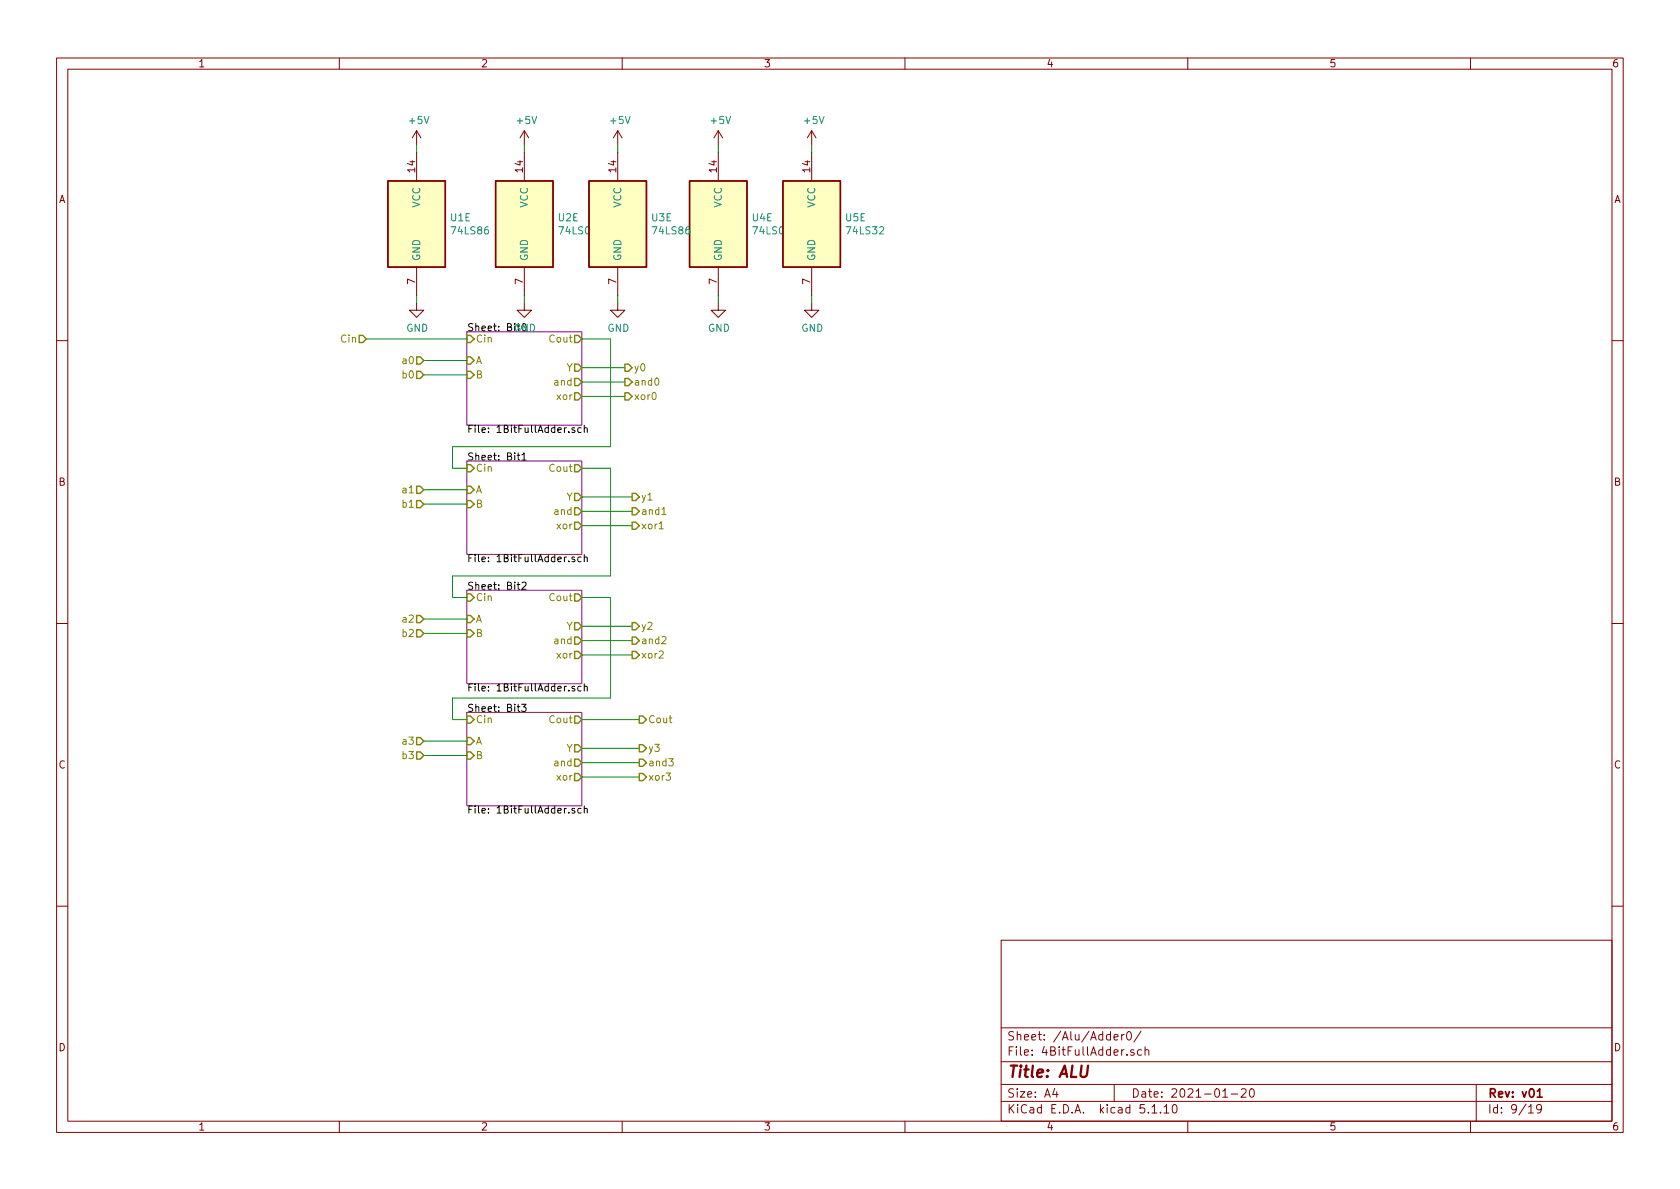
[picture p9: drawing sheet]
<svg xmlns="http://www.w3.org/2000/svg" width="297mm" height="210mm" viewBox="0 0 297 210" stroke-linecap="round" stroke-linejoin="round" font-family="sans-serif">
<g fill="none" stroke="#840000" stroke-width=".18">
<path d="M10 10.3h277v189.9h-277zM12 12.2h273v186.1h-273zM60 10.3v1.9M110 10.3v1.9M160 10.3v1.9M210 10.3v1.9M260 10.3v1.9M73.7 23.1l-.8 1.3M73.7 23.1v2.5M73.7 26.9v5.1M73.7 23.1l.7 1.3M92.7 23.1l-.8 1.3"/>
<path d="M92.7 23.1v2.5M92.7 26.9v5.1M92.7 23.1l.8 1.3M109.2 23.1l-.7 1.3M109.2 23.1v2.5M109.2 26.9v5.1M109.2 23.1l.8 1.3M127 23.1v2.5M127 26.9v5.1M127 23.1l-.8 1.3M127 23.1l.8 1.3M143.5 23.1l-.8 1.3"/>
<path d="M143.5 23.1v2.5M143.5 26.9v5.1M143.5 23.1l.8 1.3M73.7 53.6v1.3h1.2l-1.2 1.2-1.3-1.2h1.3M73.7 47.2v5.1M92.7 53.6v1.3h1.3l-1.3 1.2-1.3-1.2h1.3M92.7 47.2v5.1M109.2 53.6v1.3h1.3l-1.3 1.2-1.3-1.2h1.3M109.2 47.2v5.1M127 53.6v1.3h1.3l-1.3 1.2-1.3-1.2h1.3M127 47.2v5.1M143.5 53.6v1.3h1.3l-1.3 1.2-1.3-1.2h1.3"/>
<path d="M143.5 47.2v5.1M10 60.2h2M285 60.2h2M10 110.3h2M285 110.3h2M10 160.2h2M177 166.3h108v32h-108zM285 160.2h2M60 198.3v1.9M110 198.3v1.9M160 198.3v1.9M177 194.8h108"/>
<path d="M177 191.8h108M177 187.8h108M177 181.8h108M186.5 192.5l-.4 1h1M186.8 193v1M197 183.4l.7-.1-.1-.3-.4-.1-.2 .2 .1 .7h.5M197 191.8v3M198.3 182.9v1M198.8 182.9l-.5 .3M199.3 182.6l.2-.2a.8 .8 0 0 1 .6 .8 .8 .8 0 0 1-.6 .7l-.2-.1-.1-.4zM200.5 185.7a.37 .37 0 0 0-.6 .1l.1 .2 .5 .2 .1 .1-.3 .3-.4-.1M201.8 182.3l-1.3 2"/>
<path d="M201.8 185.7l-.4-.1-.3 .3 .1 .6 .2 .1 .4-.1M202.5 185.7a.37 .37 0 0 1 .6 .1v.8M202.5 185.1v1.5M203.7 195.8l.4-.5v1.5M203.7 196.8h.8M205.2 196.7v.1M205.8 195.8l.4-.5v1.5M205.8 196.8h.9M207.5 195.4l.2-.1a.94 .94 0 0 1 0 1.5h-.1a1 1 0 0 1-.1-1.4zM210 198.3v1.9M216.2 194h.8M217.7 193.5h1.1"/>
<path d="M219.5 192.7l.2-.2h.3l.3 .2v.3v.2l-.9 .8h.9M221.1 192.6l.2-.1a.8 .8 0 0 1 .5 .8 .8 .8 0 0 1-.5 .7 1 1 0 0 1-.2-1.4zM260 198.3v1.9M261 191.8v6.5M270.3 195.8l.4-.5v1.5M270.3 196.8h.8M272.5 196l-.1 .2a.48 .48 0 0 1-.6-.1v-.6a.48 .48 0 0 1 .6-.1l.1 .1a1.19 1.19 0 0 1-.2 1.2l-.5 .1"/>
</g>
<path d="M271.8 193l.4-.5v1.5M271.8 194h.9" fill="none" stroke="#840000" stroke-width=".3"/>
<path d="M82.5 58.7h20.4v16.5h-20.4zM82.5 81.5h20.4v16.5h-20.4zM82.5 104.4h20.4v16.5h-20.4zM82.5 126h20.4v16.5h-20.4z" fill="none" stroke="#840084" stroke-width=".18"/>
<g fill="none" stroke="#000" stroke-width=".18">
<path d="M101.6 75.7l-.3-.1-.2 .2 .1 .2 .4 .1v.3h-.5M102.7 75.7l-.3-.1-.2 .3 .1 .5h.4M103.3 75.8l.2-.2 .3 .1v.8M103.3 75.2v1.3M91.4 80.5h.5M91.6 80.1v1.1l.3 .2M92.3 80.4l.4-.3v1.3M92.3 81.4h.7M101.6 98.5h-.3l-.2 .2 .1 .2 .4 .1v.3h-.5M102.7 98.5h-.3l-.2 .2 .1 .6h.4M103.3 98.6l.2-.1h.3v.8M103.3 98.1v1.2"/>
<path d="M91.4 103.4h.5M91.6 102.9v1.1l.3 .2M92.3 103.1l.5-.2 .2 .4v.2l-.8 .7h.8M91.4 125h.5M91.6 124.5v1.1l.3 .2M92.2 124.5h.8l-.4 .5 .4 .1v.6l-.2 .1-.6-.1M101.6 121.4h-.3l-.2 .1 .1 .2 .4 .1v.3h-.5M102.7 121.4h-.3l-.2 .2 .1 .5h.4M103.3 121.5l.2-.1h.3v.8M103.3 120.9v1.3M101.6 143l-.3-.1-.2 .2 .1 .2 .4 .1v.3h-.5M102.7 143l-.3-.1-.2 .3 .1 .5h.4"/>
<path d="M103.3 143.1l.2-.2 .3 .1v.8M103.3 142.5v1.3"/>
</g>
<g fill="none" stroke="#848400" stroke-width=".25">
<path d="M63.5 59.3h.6l.7 .6-.7 .7h-.6zM82.5 59.3h.7l.6 .6-.6 .7h-.7zM101.6 59.3h.6l.7 .6-.7 .7h-.6zM73.7 65.7h.6l.6 .6-.6 .6h-.6zM73.7 63.1h.6l.6 .6-.6 .7h-.6zM82.5 63.1h.7l.6 .6-.6 .7h-.7zM82.5 65.7h.7l.6 .6-.6 .6h-.7zM101.6 64.4h.6l.7 .6-.7 .7h-.6zM101.6 66.9h.6l.7 .7-.7 .6h-.6zM101.6 69.5h.6l.7 .6-.7 .6h-.6zM110.5 69.5h.6l.7 .6-.7 .6h-.6zM110.5 66.9h.6l.7 .7-.7 .6h-.6z"/>
<path d="M110.5 64.4h.6l.7 .6-.7 .7h-.6zM73.7 88.5h.6l.6 .6-.6 .7h-.6zM73.7 86h.6l.6 .6-.6 .6h-.6zM82.5 82.2h.7l.6 .6-.6 .6h-.7zM82.5 86h.7l.6 .6-.6 .6h-.7zM82.5 88.5h.7l.6 .6-.6 .7h-.7zM101.6 87.2h.6l.7 .7-.7 .6h-.6zM101.6 82.2h.6l.7 .6-.7 .6h-.6zM101.6 89.8h.6l.7 .6-.7 .7h-.6zM101.6 92.3h.6l.7 .7-.7 .6h-.6zM111.8 92.3h.6l.6 .7-.6 .6h-.6zM111.8 89.8h.6l.6 .6-.6 .7h-.6z"/>
<path d="M111.8 87.2h.6l.6 .7-.6 .6h-.6zM73.7 111.4h.6l.6 .6-.6 .6h-.6zM73.7 108.8h.6l.6 .7-.6 .6h-.6zM82.5 105h.7l.6 .7-.6 .6h-.7zM82.5 108.8h.7l.6 .7-.6 .6h-.7zM82.5 111.4h.7l.6 .6-.6 .6h-.7zM101.6 110.1h.6l.7 .6-.7 .7h-.6zM101.6 105h.6l.7 .7-.7 .6h-.6zM101.6 112.6h.6l.7 .7-.7 .6h-.6zM101.6 115.2h.6l.7 .6-.7 .7h-.6zM111.8 115.2h.6l.6 .6-.6 .7h-.6zM111.8 112.6h.6l.6 .7-.6 .6h-.6z"/>
<path d="M111.8 110.1h.6l.6 .6-.6 .7h-.6zM73.7 133h.6l.6 .6-.6 .6h-.6zM73.7 130.4h.6l.6 .7-.6 .6h-.6zM82.5 126.6h.7l.6 .6-.6 .7h-.7zM82.5 130.4h.7l.6 .7-.6 .6h-.7zM82.5 133h.7l.6 .6-.6 .6h-.7zM101.6 131.7h.6l.7 .6-.7 .7h-.6zM101.6 126.6h.6l.7 .6-.7 .7h-.6zM101.6 134.2h.6l.7 .7-.7 .6h-.6zM101.6 136.8h.6l.7 .6-.7 .6h-.6zM113 136.8h.7l.6 .6-.6 .6h-.7zM113 126.6h.7l.6 .6-.6 .7h-.7z"/>
<path d="M113 134.2h.7l.6 .7-.6 .6h-.7zM113 131.7h.7l.6 .6-.6 .7h-.7z"/>
</g>
<g fill="#ffffc2" stroke="#ffffc2" stroke-width=".18">
<path d="M121.9 32h10.2v15.2h-10.2z"/>
<path d="M138.4 32h10.2v15.2h-10.2z"/>
<path d="M87.6 32h10.2v15.2h-10.2z"/>
<path d="M104.1 32h10.2v15.2h-10.2z"/>
<path d="M68.6 32h10.1v15.2h-10.1z"/>
</g>
<path d="M68.6 32h10.1v15.2h-10.1zM87.6 32h10.2v15.2h-10.2zM104.1 32h10.2v15.2h-10.2zM121.9 32h10.2v15.2h-10.2zM138.4 32h10.2v15.2h-10.2z" fill="none" stroke="#840000" stroke-width=".25"/>
<g fill="none" stroke="#008400" stroke-width=".18">
<path d="M73.7 25.6v1.3M92.7 25.6v1.3M109.2 25.6v1.3M127 25.6v1.3M143.5 25.6v1.3M64.8 59.9h17.7M73.7 52.3v1.3M92.7 52.3v1.3M102.9 59.9h5v19.1h-27.9v3.8h2.5M109.2 52.3v1.3M127 52.3v1.3M143.5 52.3v1.3"/>
<path d="M74.9 66.3h7.6M74.9 63.7h7.6M102.9 65h7.6M102.9 67.6h7.6M102.9 70.1h7.6M74.9 89.1h7.6M74.9 86.6h7.6M102.9 82.8h5v19h-27.9v3.9h2.5M102.9 87.9h8.9M102.9 90.4h8.9M102.9 93h8.9M74.9 112h7.6"/>
<path d="M74.9 109.5h7.6M102.9 105.7h5v17.7h-27.9v3.8h2.5M102.9 110.7h8.9M102.9 113.3h8.9M102.9 115.8h8.9M74.9 133.6h7.6M74.9 131.1h7.6M102.9 132.3h10.1M102.9 127.2h10.1M102.9 134.9h10.1M102.9 137.4h10.1"/>
</g>
<path d="M116.6 93.5h.7M117 91h.8M116.6 115.2l.4-.1 .3 .4-.1 .2-.7 .7h.8M117 112.7l.5-.1 .3 .3-.1 .2-.7 .7h.8" fill="none" stroke="#848400" stroke-width=".18"/>
<text font-size="2.8" fill="#840000" x="178" y="190.5">Title: ALU</text>
<g font-size="2.1" fill="#840000">
<text x="178" y="184">Sheet: /Alu/Adder0/</text>
<text x="178" y="186.7">File: 4BitFullAdder.sch</text>
<text x="178" y="196.9">KiCad E.D.A. kicad 5.1.10</text>
<text x="178" y="194.1">Size: A4</text>
<text x="200" y="194.1">Date: 2021-01-20</text>
<text x="263" y="194.1">Rev: v01</text>
<text x="263" y="196.9">Id: 9/19</text>
</g>
<g font-size="1.8" fill="#840000">
<text x="35" y="11.9">1</text>
<text x="85" y="11.9">2</text>
<text x="135" y="11.9">3</text>
<text x="185" y="11.9">4</text>
<text x="235" y="11.9">5</text>
<text x="285" y="11.9">6</text>
<text x="10.4" y="35.9">A</text>
<text x="73.4" y="30.4" transform="rotate(-90 73.4 30.4)">14</text>
<text x="92.5" y="30.4" transform="rotate(-90 92.5 30.4)">14</text>
<text x="109" y="30.4" transform="rotate(-90 109 30.4)">14</text>
<text x="126.7" y="30.4" transform="rotate(-90 126.7 30.4)">14</text>
<text x="143.3" y="30.4" transform="rotate(-90 143.3 30.4)">14</text>
<text x="285.4" y="35.9">A</text>
<text x="73.4" y="50.3" transform="rotate(-90 73.4 50.3)">7</text>
<text x="92.5" y="50.3" transform="rotate(-90 92.5 50.3)">7</text>
<text x="109" y="50.3" transform="rotate(-90 109 50.3)">7</text>
<text x="126.7" y="50.3" transform="rotate(-90 126.7 50.3)">7</text>
<text x="143.3" y="50.3" transform="rotate(-90 143.3 50.3)">7</text>
<text x="10.4" y="85.9">B</text>
<text x="285.4" y="85.9">B</text>
<text x="10.4" y="135.9">C</text>
<text x="285.4" y="135.9">C</text>
<text x="10.4" y="185.9">D</text>
<text x="285.4" y="185.9">D</text>
<text x="35" y="199.9">1</text>
<text x="85" y="199.9">2</text>
<text x="135" y="199.9">3</text>
<text x="185" y="199.9">4</text>
<text x="235" y="199.9">5</text>
<text x="285" y="199.9">6</text>
</g>
<g font-size="1.8" fill="#008484">
<text x="72.4" y="21.9">+5V</text>
<text x="91.5" y="21.9">+5V</text>
<text x="108" y="21.9">+5V</text>
<text x="125.8" y="21.9">+5V</text>
<text x="142.3" y="21.9">+5V</text>
<text x="74.3" y="36.7" transform="rotate(-90 74.3 36.7)">VCC</text>
<text x="79.7" y="39.1">U1E</text>
<text x="80" y="41.4">74LS86</text>
<text x="93.3" y="36.7" transform="rotate(-90 93.3 36.7)">VCC</text>
<text x="98.8" y="39.1">U2E</text>
<text x="99.1" y="41.4">74LS08</text>
<text x="109.9" y="36.7" transform="rotate(-90 109.9 36.7)">VCC</text>
<text x="115.3" y="39.1">U3E</text>
<text x="115.6" y="41.4">74LS86</text>
<text x="127.6" y="36.7" transform="rotate(-90 127.6 36.7)">VCC</text>
<text x="133" y="39.1">U4E</text>
<text x="133.3" y="41.4">74LS08</text>
<text x="144.1" y="36.7" transform="rotate(-90 144.1 36.7)">VCC</text>
<text x="149.6" y="39.1">U5E</text>
<text x="149.9" y="41.4">74LS32</text>
<text x="74.3" y="46.2" transform="rotate(-90 74.3 46.2)">GND</text>
<text x="93.3" y="46.2" transform="rotate(-90 93.3 46.2)">GND</text>
<text x="109.9" y="46.2" transform="rotate(-90 109.9 46.2)">GND</text>
<text x="127.6" y="46.2" transform="rotate(-90 127.6 46.2)">GND</text>
<text x="144.1" y="46.2" transform="rotate(-90 144.1 46.2)">GND</text>
<text x="71.8" y="58.7">GND</text>
<text x="82.5" y="58.6">Sheet: Bit0GND</text>
<text x="107.4" y="58.7">GND</text>
<text x="125.2" y="58.7">GND</text>
<text x="141.7" y="58.7">GND</text>
</g>
<g font-size="1.8" fill="#848400">
<text x="60.4" y="60.6">Cin</text>
<text x="71.5" y="64.4">a0</text>
<text x="84.1" y="60.6">Cin</text>
<text x="84.1" y="64.4">A</text>
<text x="97.3" y="60.6">Cout</text>
<text x="100.2" y="65.7">Y</text>
<text x="112" y="65.7">y0</text>
<text x="71.3" y="66.9">b0</text>
<text x="84.1" y="66.9">B</text>
<text x="98.2" y="68.2">and</text>
<text x="98.6" y="70.7">xor</text>
<text x="112" y="70.7">xor0</text>
<text x="112" y="68.2">and0</text>
<text x="84.1" y="83.4">Cin</text>
<text x="97.3" y="83.4">Cout</text>
<text x="71.3" y="89.8">b1</text>
<text x="71.5" y="87.2">a1</text>
<text x="84.1" y="87.2">A</text>
<text x="84.1" y="89.8">B</text>
<text x="100.2" y="88.5">Y</text>
<text x="113.3" y="88.5">y1</text>
<text x="98.2" y="91.1">and</text>
<text x="98.6" y="93.6">xor</text>
<text x="113.3" y="93.6">xor1</text>
<text x="113.3" y="91.1">and1</text>
<text x="84.1" y="106.3">Cin</text>
<text x="97.3" y="106.3">Cout</text>
<text x="71.3" y="112.6">b2</text>
<text x="71.5" y="110.1">a2</text>
<text x="84.1" y="110.1">A</text>
<text x="84.1" y="112.6">B</text>
<text x="98.2" y="113.9">and</text>
<text x="100.2" y="111.4">Y</text>
<text x="113.3" y="113.9">and2</text>
<text x="113.3" y="111.4">y2</text>
<text x="98.6" y="116.5">xor</text>
<text x="113.3" y="116.5">xor2</text>
<text x="71.5" y="131.7">a3</text>
<text x="84.1" y="127.9">Cin</text>
<text x="84.1" y="131.7">A</text>
<text x="97.3" y="127.9">Cout</text>
<text x="114.6" y="127.9">Cout</text>
<text x="71.3" y="134.2">b3</text>
<text x="84.1" y="134.2">B</text>
<text x="98.2" y="135.5">and</text>
<text x="100.2" y="133">Y</text>
<text x="114.6" y="135.5">and3</text>
<text x="114.6" y="133">y3</text>
<text x="98.6" y="138">xor</text>
<text x="114.6" y="138">xor3</text>
</g>
<g font-size="1.8">
<text x="82.5" y="76.5">File: 1BitFullAdder.sch</text>
<text x="82.5" y="81.4">Sheet: Bit1</text>
<text x="82.5" y="99.4">File: 1BitFullAdder.sch</text>
<text x="82.5" y="104.3">Sheet: Bit2</text>
<text x="82.5" y="125.9">Sheet: Bit3</text>
<text x="82.5" y="122.3">File: 1BitFullAdder.sch</text>
<text x="82.5" y="143.9">File: 1BitFullAdder.sch</text>
</g>
</svg>
